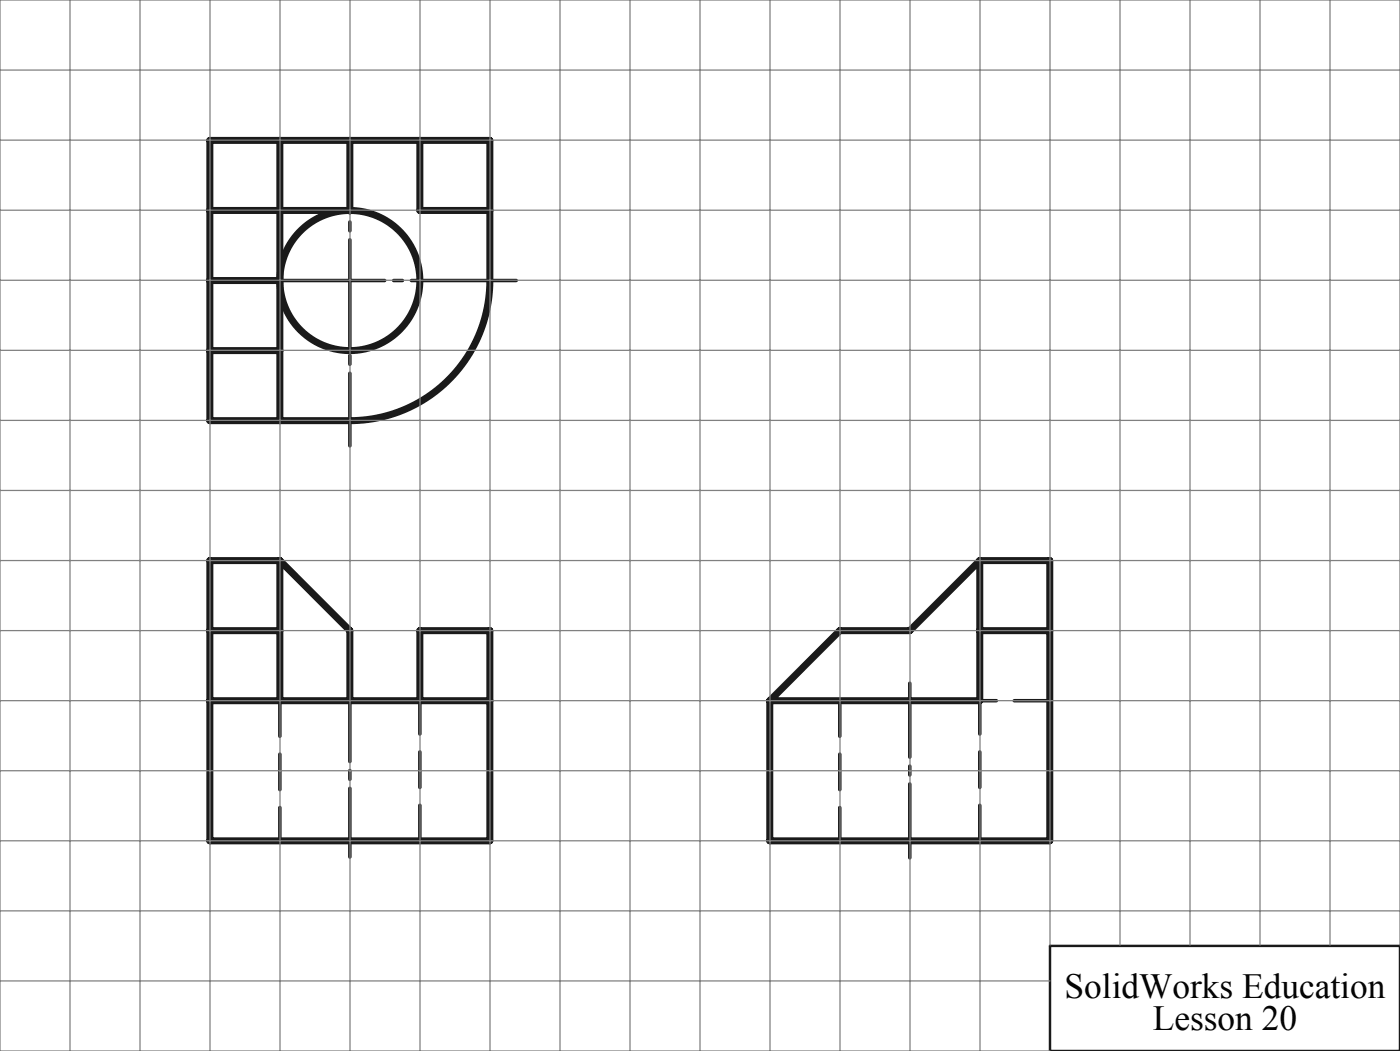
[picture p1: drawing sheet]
<svg xmlns="http://www.w3.org/2000/svg" width="200mm" height="150mm" viewBox="0 0 200 150" stroke-linecap="round" stroke-linejoin="round" font-family="sans-serif">
<g fill="none" stroke="#191924" stroke-width="1" stroke-linecap="butt">
<path d="M70 40a20 20 0 0 1-20 20"/>
<circle cx="50" cy="40" r="10"/>
</g>
<path d="M150 135h50v15h-50z" fill="none" stroke="#191924" stroke-width=".35"/>
<path d="M73.7 40h-33.7" fill="none" stroke="#191924" stroke-width=".5" stroke-dasharray="15.2 1.3 1.3 1.3" stroke-dashoffset=".3"/>
<path d="M50 63.6v-43.6" fill="none" stroke="#191924" stroke-width=".5" stroke-dasharray="15.2 1.3 1.3 1.3" stroke-dashoffset="4.9"/>
<path d="M50 122.3v-23.4" fill="none" stroke="#191924" stroke-width=".5" stroke-dasharray="15.2 1.3 1.3 1.3" stroke-dashoffset="5.4"/>
<path d="M130 122.4v-24.9" fill="none" stroke="#191924" stroke-width=".5" stroke-dasharray="15.2 1.3 1.3 1.3" stroke-dashoffset="4.7"/>
<path d="M40 100v20M120 100v20M150 100h-10M60 120v-20M140 120v-20" fill="none" stroke="#191924" stroke-width=".5" stroke-dasharray="5.1 2.5"/>
<g fill="none" stroke="#191924" stroke-width="1">
<path d="M40 20v40M50 20v10h-20M60 20v10h10M30 40h10M30 50h10M70 40v-20h-40v40h20M30 90h10M40 80h-10v40h40v-30h-10v10M40 80v20M40 80l10 10v10M140 80v20h-30M140 80l-10 10h-10l-10 10"/>
<path d="M140 90h10M140 80h10v40h-40v-20M30 100h40"/>
</g>
<g fill="none" stroke="#808080" stroke-width=".18">
<path d="M0 10h200M10 0v150M20 0v150M30 0v150M40 0v150M50 0v150M60 0v150M70 0v150M80 0v150M90 0v150M100 0v150M110 0v150"/>
<path d="M120 0v150M130 0v150M140 0v150M150 0v134.9M160 0v134.9M170 0v134.9M180 0v134.9M190 0v134.9M0 30h200M0 20h200M0 50h200M0 40h200"/>
<path d="M0 70h200M0 60h200M0 90h200M0 80h200M0 110h200M0 100h200M0 130h200M0 120h200M200 134.9v-134.9h-200v150h150M0 140h150"/>
</g>
<g font-size="5">
<text x="152.1" y="142.4">SolidWorks Education</text>
<text x="164.7" y="147">Lesson 20</text>
</g>
</svg>
